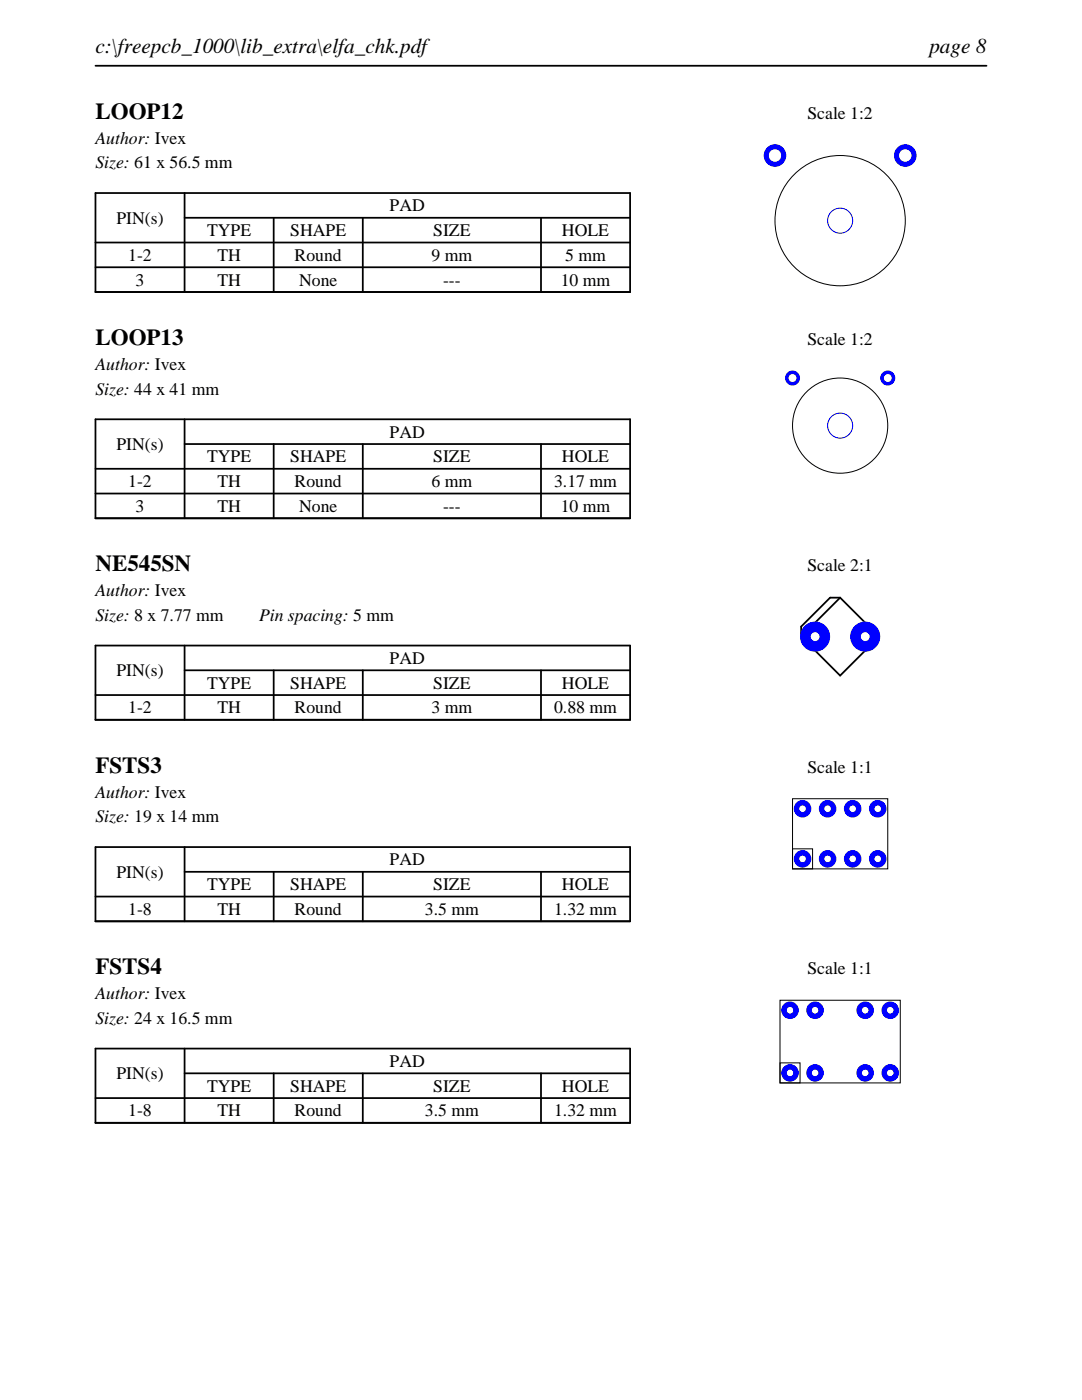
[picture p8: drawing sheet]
<svg xmlns="http://www.w3.org/2000/svg" width="216mm" height="279mm" viewBox="0 0 216 279" stroke-linecap="round" stroke-linejoin="round" font-family="sans-serif">
<path d="M19 13.1h177.8M19 38.5h106.7v19.8h-106.7zM36.8 38.5v19.8M19 48.4h106.7M19 53.3h106.7M36.8 43.5h88.9M54.6 43.5v14.8M72.4 43.5v14.8M107.9 43.5v14.8" fill="none" stroke="#000" stroke-width=".35"/>
<circle cx="167.6" cy="44" r="13" fill="none" stroke="#000" stroke-width=".2"/>
<g fill="#00f">
<path d="M152.4 31a2.25 2.25 0 0 0 4.5 0 2.25 2.25 0 0 0-4.5 0zM153.4 31a1.25 1.25 0 0 1 2.5 0 1.25 1.25 0 0 1-2.5 0z"/>
<path d="M178.4 31a2.25 2.25 0 0 0 4.5 0 2.25 2.25 0 0 0-4.5 0zM179.4 31a1.25 1.25 0 0 1 2.5 0 1.25 1.25 0 0 1-2.5 0z"/>
</g>
<circle cx="167.6" cy="44" r="2.5" fill="none" stroke="#00f" stroke-width=".2"/>
<path d="M19 83.7h106.7v19.7h-106.7zM19 93.6h106.7M19 98.5h106.7M36.8 88.6h88.9M36.8 83.7v19.7M54.6 88.6v14.8M72.4 88.6v14.8M107.9 88.6v14.8" fill="none" stroke="#000" stroke-width=".35"/>
<circle cx="167.6" cy="84.9" r="9.5" fill="none" stroke="#000" stroke-width=".2"/>
<g fill="#00f">
<path d="M156.6 75.4a1.5 1.5 0 0 0 3 0 1.5 1.5 0 0 0-3 0zM157.3 75.4a.8 .8 0 0 1 1.6 0 .8 .8 0 0 1-1.6 0z"/>
<path d="M175.6 75.4a1.5 1.5 0 0 0 3 0 1.5 1.5 0 0 0-3 0zM176.3 75.4a.8 .8 0 0 1 1.6 0 .8 .8 0 0 1-1.6 0z"/>
</g>
<circle cx="167.6" cy="84.9" r="2.5" fill="none" stroke="#00f" stroke-width=".2"/>
<path d="M19 128.8h106.7v14.9h-106.7zM19 138.7h106.7M36.8 133.8h88.9M36.8 128.8v14.9M54.6 133.8v9.9M72.4 133.8v9.9M107.9 133.8v9.9" fill="none" stroke="#000" stroke-width=".35"/>
<path d="M165.6 119.3h2zM167.6 119.3l7.8 7.8zM167.6 119.3l-7.7 7.8zM159.9 127.1l7.7 7.7zM159.9 125.1v2zM159.9 125.1l5.7-5.8zM175.4 127.1l-7.8 7.7z" fill="none" stroke="#000" stroke-width=".36"/>
<g fill="#00f">
<path d="M159.6 127.1a3 3 0 0 0 6 0 3 3 0 0 0-6 0zM161.8 127.1a.89 .89 0 0 1 1.7 0 .89 .89 0 0 1-1.7 0z"/>
<path d="M169.6 127.1a3 3 0 0 0 6 0 3 3 0 0 0-6 0zM171.8 127.1a.89 .89 0 0 1 1.7 0 .89 .89 0 0 1-1.7 0z"/>
</g>
<path d="M19 169.1h106.7v14.8h-106.7zM19 178.9h106.7M36.8 174h88.9M36.8 169.1v14.8M54.6 174v9.9M72.4 174v9.9M107.9 174v9.9" fill="none" stroke="#000" stroke-width=".35"/>
<path d="M158.1 159.4h19v14h-19zM158.1 169.4h4v4h-4z" fill="none" stroke="#000" stroke-width=".2"/>
<g fill="#00f">
<path d="M158.4 171.4a1.75 1.75 0 0 0 3.5 0 1.75 1.75 0 0 0-3.5 0zM159.5 171.4a.66 .66 0 0 1 1.3 0 .66 .66 0 0 1-1.3 0z"/>
<path d="M158.4 161.4a1.75 1.75 0 0 0 3.5 0 1.75 1.75 0 0 0-3.5 0zM159.5 161.4a.66 .66 0 0 1 1.3 0 .66 .66 0 0 1-1.3 0z"/>
<path d="M163.4 171.4a1.75 1.75 0 0 0 3.5 0 1.75 1.75 0 0 0-3.5 0zM164.5 171.4a.66 .66 0 0 1 1.3 0 .66 .66 0 0 1-1.3 0z"/>
<path d="M163.4 161.4a1.75 1.75 0 0 0 3.5 0 1.75 1.75 0 0 0-3.5 0zM164.5 161.4a.66 .66 0 0 1 1.3 0 .66 .66 0 0 1-1.3 0z"/>
<path d="M168.4 171.4a1.75 1.75 0 0 0 3.5 0 1.75 1.75 0 0 0-3.5 0zM169.5 171.4a.66 .66 0 0 1 1.3 0 .66 .66 0 0 1-1.3 0z"/>
<path d="M168.4 161.4a1.75 1.75 0 0 0 3.5 0 1.75 1.75 0 0 0-3.5 0zM169.5 161.4a.66 .66 0 0 1 1.3 0 .66 .66 0 0 1-1.3 0z"/>
<path d="M173.4 171.4a1.75 1.75 0 0 0 3.5 0 1.75 1.75 0 0 0-3.5 0zM174.5 171.4a.66 .66 0 0 1 1.3 0 .66 .66 0 0 1-1.3 0z"/>
<path d="M173.4 161.4a1.75 1.75 0 0 0 3.5 0 1.75 1.75 0 0 0-3.5 0zM174.5 161.4a.66 .66 0 0 1 1.3 0 .66 .66 0 0 1-1.3 0z"/>
</g>
<path d="M19 209.3h106.7v14.8h-106.7zM19 219.1h106.7M36.8 214.2h88.9M36.8 209.3v14.8M54.6 214.2v9.9M72.4 214.2v9.9M107.9 214.2v9.9" fill="none" stroke="#000" stroke-width=".35"/>
<path d="M155.6 199.6h24v16.5h-24zM155.6 212.1h4v4h-4z" fill="none" stroke="#000" stroke-width=".2"/>
<g fill="#00f">
<path d="M155.9 214.1a1.75 1.75 0 0 0 3.5 0 1.75 1.75 0 0 0-3.5 0zM157 214.1a.66 .66 0 0 1 1.3 0 .66 .66 0 0 1-1.3 0z"/>
<path d="M155.9 201.6a1.75 1.75 0 0 0 3.5 0 1.75 1.75 0 0 0-3.5 0zM157 201.6a.66 .66 0 0 1 1.3 0 .66 .66 0 0 1-1.3 0z"/>
<path d="M160.9 214.1a1.75 1.75 0 0 0 3.5 0 1.75 1.75 0 0 0-3.5 0zM162 214.1a.66 .66 0 0 1 1.3 0 .66 .66 0 0 1-1.3 0z"/>
<path d="M160.9 201.6a1.75 1.75 0 0 0 3.5 0 1.75 1.75 0 0 0-3.5 0zM162 201.6a.66 .66 0 0 1 1.3 0 .66 .66 0 0 1-1.3 0z"/>
<path d="M170.9 214.1a1.75 1.75 0 0 0 3.5 0 1.75 1.75 0 0 0-3.5 0zM172 214.1a.66 .66 0 0 1 1.3 0 .66 .66 0 0 1-1.3 0z"/>
<path d="M170.9 201.6a1.75 1.75 0 0 0 3.5 0 1.75 1.75 0 0 0-3.5 0zM172 201.6a.66 .66 0 0 1 1.3 0 .66 .66 0 0 1-1.3 0z"/>
<path d="M175.9 214.1a1.75 1.75 0 0 0 3.5 0 1.75 1.75 0 0 0-3.5 0zM177 214.1a.66 .66 0 0 1 1.3 0 .66 .66 0 0 1-1.3 0z"/>
<path d="M175.9 201.6a1.75 1.75 0 0 0 3.5 0 1.75 1.75 0 0 0-3.5 0zM177 201.6a.66 .66 0 0 1 1.3 0 .66 .66 0 0 1-1.3 0z"/>
</g>
<g font-size="4.6">
<text x="19" y="23.7">LOOP12</text>
<text x="19" y="68.9">LOOP13</text>
<text x="19" y="114">NE545SN</text>
<text x="19" y="154.2">FSTS3</text>
<text x="19" y="194.5">FSTS4</text>
</g>
<g font-size="4.2">
<text x="19" y="10.6">c:\freepcb_1000\lib_extra\elfa_chk.pdf</text>
<text x="185.4" y="10.6">page 8</text>
</g>
<g font-size="3.5">
<text x="161.1" y="23.7">Scale 1:2</text>
<text x="19" y="28.6">Author: Ivex</text>
<text x="19" y="33.6">Size: 61 x 56.5 mm</text>
<text x="23.2" y="44.6">PIN(s)</text>
<text x="41.3" y="47.1">TYPE</text>
<text x="57.9" y="47.1">SHAPE</text>
<text x="77.8" y="42.2">PAD</text>
<text x="86.4" y="47.1">SIZE</text>
<text x="112.1" y="47.1">HOLE</text>
<text x="25.6" y="52.1">1-2</text>
<text x="43.4" y="52.1">TH</text>
<text x="58.8" y="52.1">Round</text>
<text x="86.1" y="52.1">9 mm</text>
<text x="112.8" y="52.1">5 mm</text>
<text x="27.1" y="57">3</text>
<text x="43.4" y="57">TH</text>
<text x="59.7" y="57">None</text>
<text x="88.4" y="57">---</text>
<text x="111.9" y="57">10 mm</text>
<text x="161.1" y="68.9">Scale 1:2</text>
<text x="19" y="73.8">Author: Ivex</text>
<text x="19" y="78.7">Size: 44 x 41 mm</text>
<text x="23.2" y="89.8">PIN(s)</text>
<text x="77.8" y="87.3">PAD</text>
<text x="41.3" y="92.3">TYPE</text>
<text x="57.9" y="92.3">SHAPE</text>
<text x="86.4" y="92.3">SIZE</text>
<text x="112.1" y="92.3">HOLE</text>
<text x="25.6" y="97.2">1-2</text>
<text x="43.4" y="97.2">TH</text>
<text x="58.8" y="97.2">Round</text>
<text x="86.1" y="97.2">6 mm</text>
<text x="110.6" y="97.2">3.17 mm</text>
<text x="27.1" y="102.2">3</text>
<text x="43.4" y="102.2">TH</text>
<text x="59.7" y="102.2">None</text>
<text x="88.4" y="102.2">---</text>
<text x="111.9" y="102.2">10 mm</text>
<text x="19" y="119">Author: Ivex</text>
<text x="161.1" y="114">Scale 2:1</text>
<text x="19" y="123.9">Size: 8 x 7.77 mm</text>
<text x="51.7" y="123.9">Pin spacing: 5 mm</text>
<text x="23.2" y="134.9">PIN(s)</text>
<text x="41.3" y="137.4">TYPE</text>
<text x="57.9" y="137.4">SHAPE</text>
<text x="77.8" y="132.5">PAD</text>
<text x="86.4" y="137.4">SIZE</text>
<text x="112.1" y="137.4">HOLE</text>
<text x="25.6" y="142.4">1-2</text>
<text x="43.4" y="142.4">TH</text>
<text x="58.8" y="142.4">Round</text>
<text x="86.1" y="142.4">3 mm</text>
<text x="110.6" y="142.4">0.88 mm</text>
<text x="161.1" y="154.2">Scale 1:1</text>
<text x="19" y="159.2">Author: Ivex</text>
<text x="19" y="164.1">Size: 19 x 14 mm</text>
<text x="77.8" y="172.7">PAD</text>
<text x="23.2" y="175.2">PIN(s)</text>
<text x="41.3" y="177.7">TYPE</text>
<text x="57.9" y="177.7">SHAPE</text>
<text x="86.4" y="177.7">SIZE</text>
<text x="112.1" y="177.7">HOLE</text>
<text x="25.6" y="182.6">1-8</text>
<text x="43.4" y="182.6">TH</text>
<text x="58.8" y="182.6">Round</text>
<text x="84.8" y="182.6">3.5 mm</text>
<text x="110.6" y="182.6">1.32 mm</text>
<text x="161.1" y="194.5">Scale 1:1</text>
<text x="19" y="199.4">Author: Ivex</text>
<text x="19" y="204.3">Size: 24 x 16.5 mm</text>
<text x="23.2" y="215.4">PIN(s)</text>
<text x="77.8" y="212.9">PAD</text>
<text x="41.3" y="217.9">TYPE</text>
<text x="57.9" y="217.9">SHAPE</text>
<text x="86.4" y="217.9">SIZE</text>
<text x="112.1" y="217.9">HOLE</text>
<text x="25.6" y="222.8">1-8</text>
<text x="43.4" y="222.8">TH</text>
<text x="58.8" y="222.8">Round</text>
<text x="84.8" y="222.8">3.5 mm</text>
<text x="110.6" y="222.8">1.32 mm</text>
</g>
</svg>
